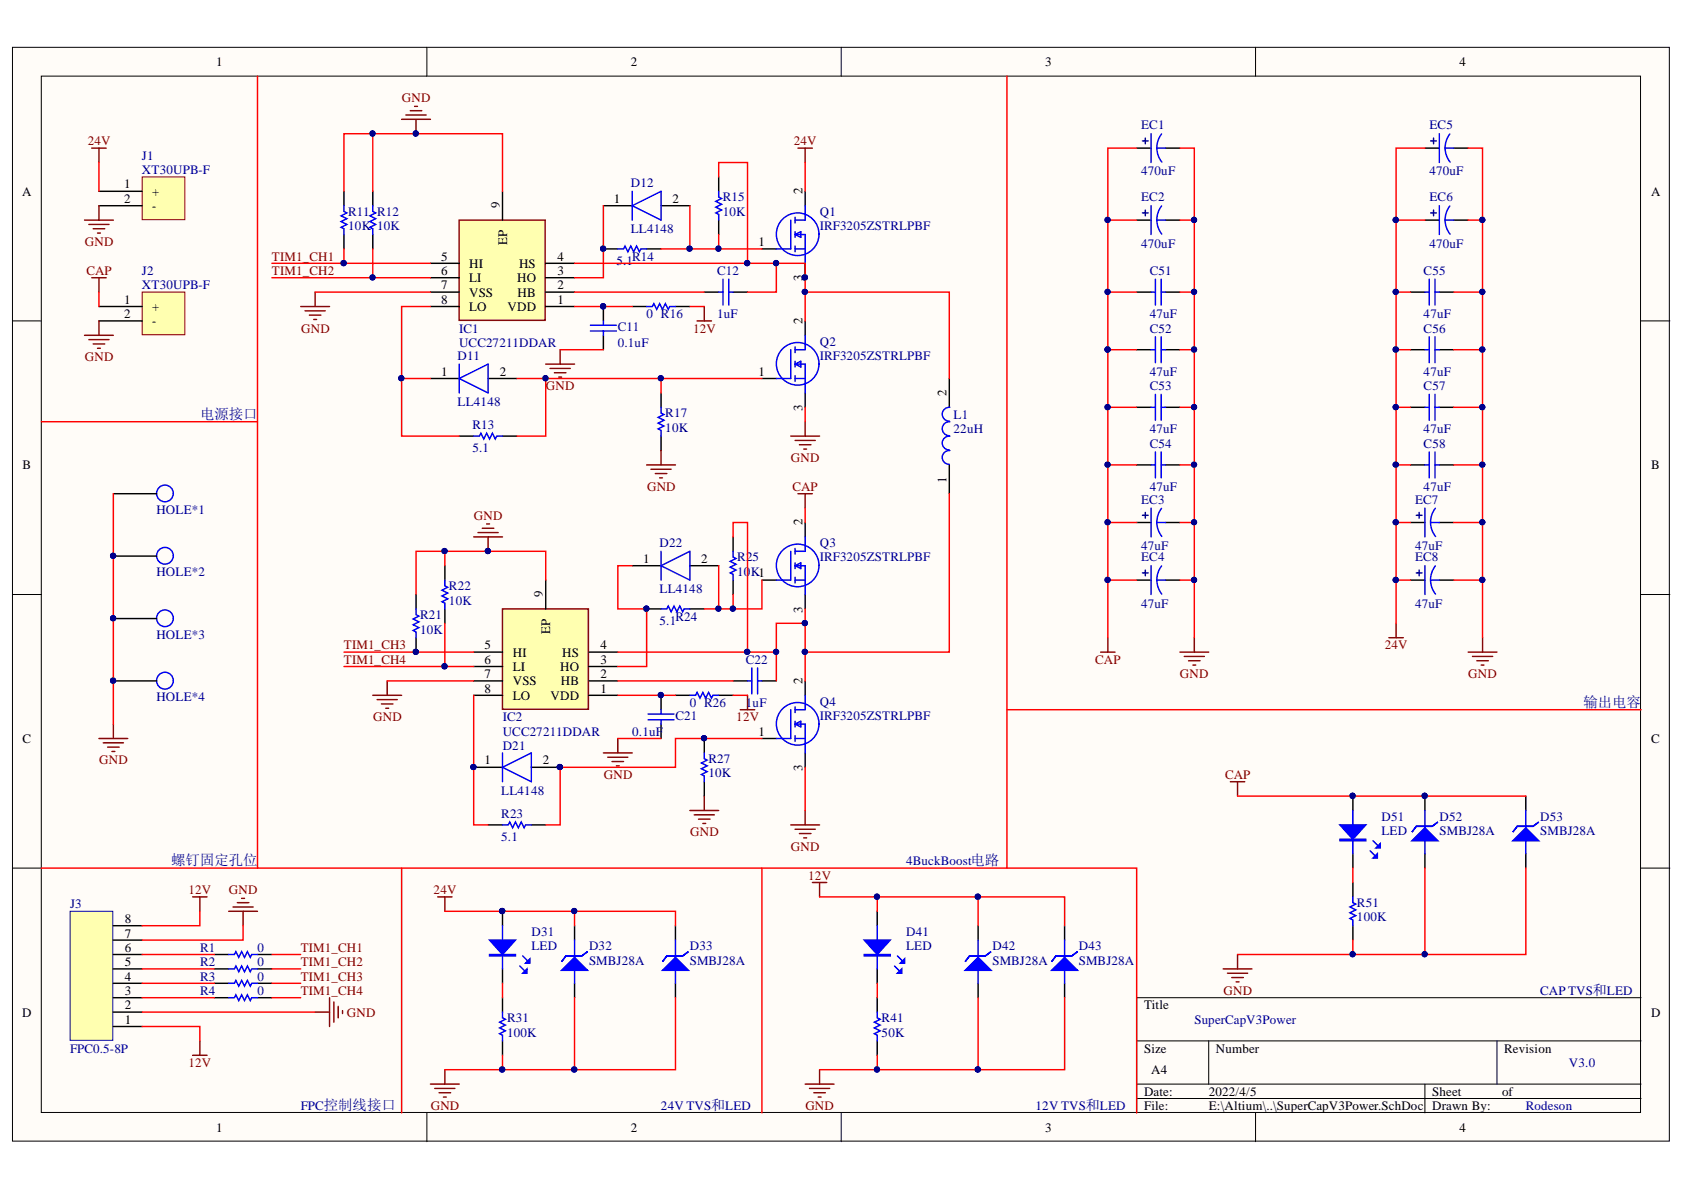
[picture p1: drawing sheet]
# Altium project SuperCapV3Power.PrjPCB
1 sheet, 68 parts. Net scope: global (net labels, ports and power ports of the same name join across sheets).
Board file: SuperCapV3Power.PcbDoc

## Sheet SuperCapV3Power.SchDoc
size A4

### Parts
C11  0.1uF  [0603C]
C12  1uF  [0603C]
C21  0.1uF  [0603C]
C22  1uF  [0603C]
C51  47uF  [1812C]
C52  47uF  [1812C]
C53  47uF  [1812C]
C54  47uF  [1812C]
C55  47uF  [1812C]
C56  47uF  [1812C]
C57  47uF  [1812C]
C58  47uF  [1812C]
D11  LL4148  [FDLL4448]
D12  LL4148  [FDLL4448]
D21  LL4148  [FDLL4448]
D22  LL4148  [FDLL4448]
D31  LED  [LED-0603G]
D32  SMBJ28A  [SMC/DO-214AB]
D33  SMBJ28A  [SMC/DO-214AB]
D41  LED  [LED-0603G]
D42  SMBJ28A  [SMC/DO-214AB]
D43  SMBJ28A  [SMC/DO-214AB]
D51  LED  [LED-0603G]
D52  SMBJ28A  [SMC/DO-214AB]
D53  SMBJ28A  [SMC/DO-214AB]
EC1  470uF  [DIP-EC5.0X10X16-A]
EC2  470uF  [DIP-EC5.0X10X16-A]
EC3  47uF  [SMD-EC10X10X10]
EC4  47uF  [SMD-EC10X10X10]
EC5  470uF  [DIP-EC5.0X10X16-A]
EC6  470uF  [DIP-EC5.0X10X16-A]
EC7  47uF  [SMD-EC10X10X10]
EC8  47uF  [SMD-EC10X10X10]
HOLE*1  Hole  [M3]  (value not drawn)
HOLE*2  Hole  [M3]  (value not drawn)
HOLE*3  Hole  [M3]  (value not drawn)
HOLE*4  Hole  [M3]  (value not drawn)
IC1  UCC27211DDAR  [SOIC127P600X170-9N]
IC2  UCC27211DDAR  [SOIC127P600X170-9N]
J1  XT30UPB-F  [XT30UPB-F]  (value not drawn)
J2  XT30UPB-F  [XT30UPB-F]  (value not drawn)
J3  FPC0.5-8P  [FPC0.5-8P]
L1  22uH  [INDPM180170X700N]
Q1  IRF3205ZSTRLPBF  [IDB30E60]
Q2  IRF3205ZSTRLPBF  [IDB30E60]
Q3  IRF3205ZSTRLPBF  [IDB30E60]
Q4  IRF3205ZSTRLPBF  [IDB30E60]
R1  0  [0603R]
R2  0  [0603R]
R3  0  [0603R]
R4  0  [0603R]
R11  10K  [0603R]
R12  10K  [0603R]
R13  5.1  [0603R]
R14  5.1  [0603R]
R15  10K  [0603R]
R16  0  [0603R]
R17  10K  [0603R]
R21  10K  [0603R]
R22  10K  [0603R]
R23  5.1  [0603R]
R24  5.1  [0603R]
R25  10K  [0603R]
R26  0  [0603R]
R27  10K  [0603R]
R31  100K  [0603R]
R41  50K  [0603R]
R51  100K  [0603R]

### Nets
12V: D41.A D42.K D43.K J3.1 J3.8 R16.2 R26.2
24V: C55.1 C56.1 C57.1 C58.1 D31.A D32.K D33.K EC5.1 EC6.1 EC7.1 EC8.1 J1.1(+) Q1.2(D)
CAP: C51.1 C52.1 C53.1 C54.1 D51.A D52.K D53.K EC1.1 EC2.1 EC3.1 EC4.1 J2.1(+) Q3.2(D)
GND: C11.1 C21.1 C51.2 C52.2 C53.2 C54.2 C55.2 C56.2 C57.2 C58.2 D32.A D33.A D42.A D43.A D52.A D53.A EC1.2 EC2.2 EC3.2 EC4.2 EC5.2 EC6.2 EC7.2 EC8.2 HOLE*1.1 HOLE*2.1 HOLE*3.1 HOLE*4.1 IC1.7(VSS) IC1.9(EP) IC2.7(VSS) IC2.9(EP) J1.2(-) J2.2(-) J3.2 J3.7 Q2.3(S) Q4.3(S) R11.2 R12.2 R17.1 R21.2 R22.2 R27.1 R31.1 R41.1 R51.1
TIM1_CH1: IC1.5(HI) R1.2 R11.1
TIM1_CH2: IC1.6(LI) R2.2 R12.1
TIM1_CH3: IC2.5(HI) R3.2 R21.1
TIM1_CH4: IC2.6(LI) R4.2 R22.1
NetC11_2: C11.2 IC1.1(VDD) R16.1
NetC12_1: C12.1 IC1.4(HS) L1.2 Q1.3(S) Q2.2(D) R15.2
NetC12_2: C12.2 IC1.2(HB)
NetC21_2: C21.2 IC2.1(VDD) R26.1
NetC22_1: C22.1 IC2.4(HS) L1.1 Q3.3(S) Q4.2(D) R25.2
NetC22_2: C22.2 IC2.2(HB)
NetD11_1: D11.1(K) IC1.8(LO) R13.1
NetD11_2: D11.2(A) Q2.1(G) R13.2 R17.2
NetD12_1: D12.1(K) IC1.3(HO) R14.1
NetD12_2: D12.2(A) Q1.1(G) R14.2 R15.1
NetD21_1: D21.1(K) IC2.8(LO) R23.1
NetD21_2: D21.2(A) Q4.1(G) R23.2 R27.2
NetD22_1: D22.1(K) IC2.3(HO) R24.1
NetD22_2: D22.2(A) Q3.1(G) R24.2 R25.1
NetD31_K: D31.K R31.2
NetD41_K: D41.K R41.2
NetD51_K: D51.K R51.2
NetJ3_3: J3.3 R4.1
NetJ3_4: J3.4 R3.1
NetJ3_5: J3.5 R2.1
NetJ3_6: J3.6 R1.1

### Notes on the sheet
- 电源接口
- 输出电容
- 螺钉固定孔位
- 4BuckBoost电路
- SuperCapV3Power
- CAP TVS和LED
- V3.0
- FPC控制线接口
- 24V TVS和LED
- 12V TVS和LED
- Rodeson
